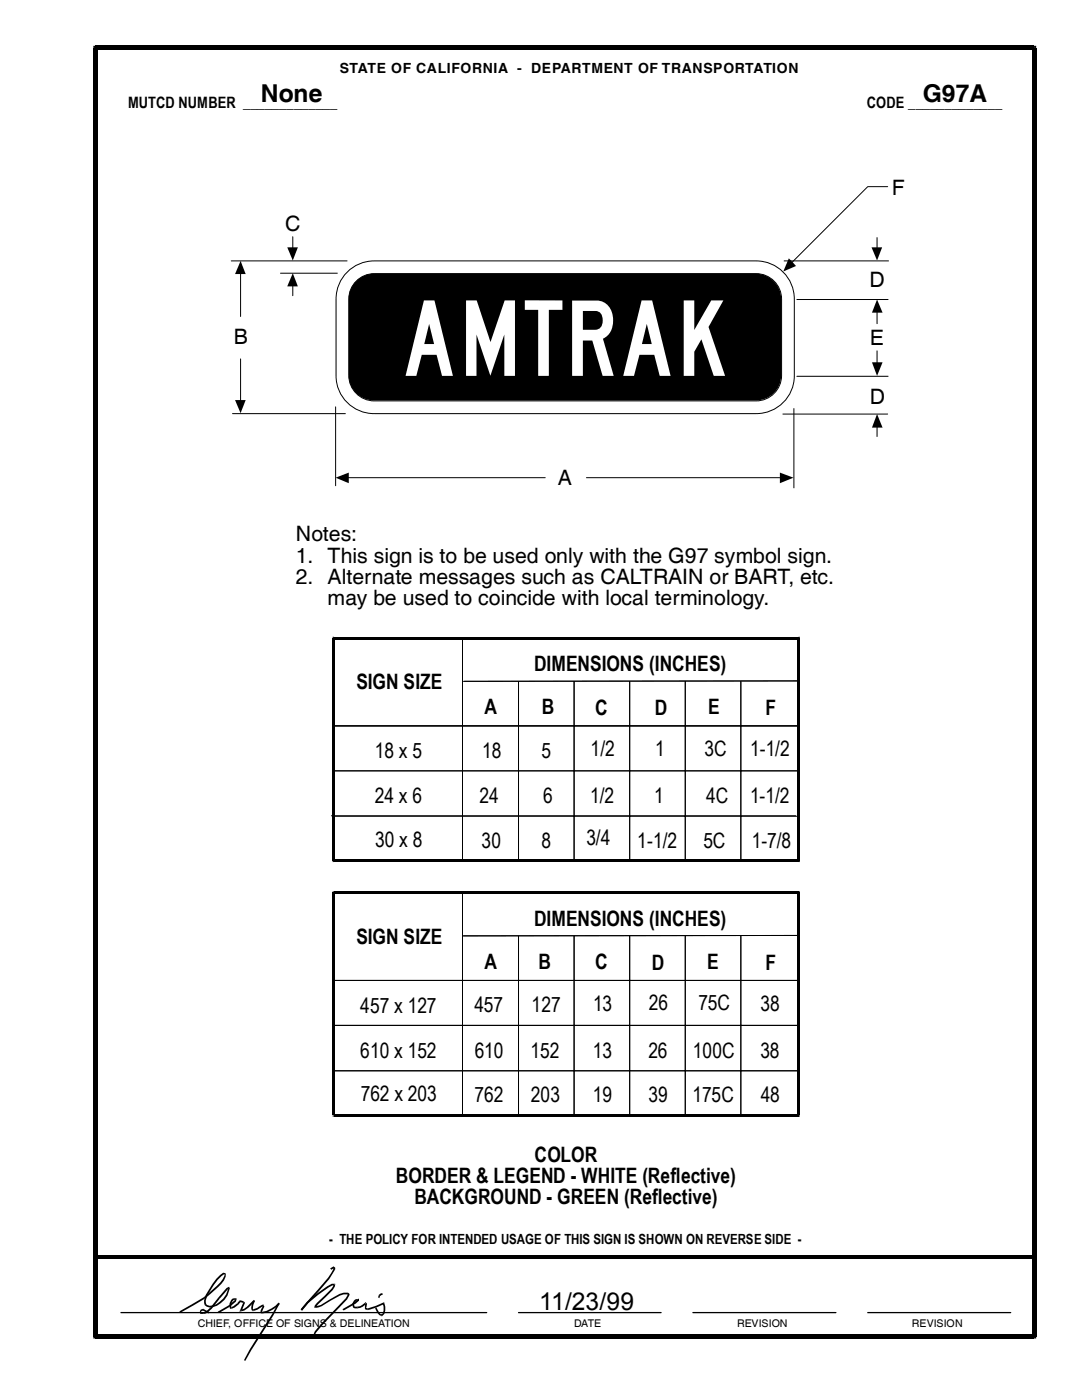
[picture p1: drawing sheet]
<svg xmlns="http://www.w3.org/2000/svg" width="216mm" height="279mm" viewBox="0 0 216 279" stroke-linecap="round" stroke-linejoin="round" font-family="sans-serif">
<g fill="#000">
<path d="M18.6 9.1h.5v.9l.4-.4h-.9zM19 9.1h187.3v.9h-187.3zM206.3 9.1h.5v.5h-.9l.4 .4zM70.8 56.4a5.1 5.1 0 0 1 3.9-1.8h76.1a5.1 5.1 0 0 1 5.1 5v15.3a5 5 0 0 1-5.1 5h-76.1a5 5 0 0 1-5.1-5v-15.3a4.9 4.9 0 0 1 1.2-3.2zM66.4 127.1h.2v.5l.3-.3h-.5zM66.6 127.1h92.7v.5h-92.7zM159.3 127.1h.3v.2h-.5l.2 .3zM66.4 127.3h.5v44.5h-.5zM66.4 177.9h.2v.5l.3-.3h-.5zM66.6 171.5h92.7v.5h-92.7zM66.4 171.8h.5l-.3-.3v.5h-.2zM66.6 177.9h92.7v.5h-92.7z"/>
<path d="M159.1 127.3h.5v44.5h-.5zM159.3 177.9h.3v.2h-.5l.2 .3zM159.3 171.5l-.2 .3h.5v.2h-.3zM66.4 178.1h.5v44.5h-.5zM66.6 222.3h92.7v.5h-92.7zM66.4 222.6h.5l-.3-.3v.5h-.2zM159.1 178.1h.5v44.5h-.5zM159.3 222.3l-.2 .3h.5v.2h-.3zM19.1 250.5h187.2v.7h-187.2zM44.8 254.2h.2a3.4 3.4 0 0 1-1.5 2.7l-2.6 2.3-.3-.3a14.3 14.3 0 0 0 4.2-4.3zM40.6 258.9l.3 .3zM43.6 258.9l.3 .3-1.7 2-.7 .7-.8 .3-.1-.2 .6-.4 .8-.7z"/>
<path d="M43.6 258.9l.3 .3zM43.9 254.4l.6-.4 .5 .1v.2h-.2a10.1 10.1 0 0 0-3.7 5.2v.8h-.3l-.1-.8a12.9 12.9 0 0 1 3.2-5.1zM44.8 254.2h.2v-.1v.2zM45.2 257l.5-.2 .2 .4h-.3l.1-.2-1.8 2.2-.3-.3zM45.6 257.1l.3 .1-.1 .1zM46.1 259.4l.3-.2 .4-.1 .2 .2-.6 .4-.3 .5v1h-.2l-.1-1.1zM46.8 259.1l.2 .2h-.3l.3-.2zM47.8 259.6l.1-.1-.1 .3h.2zM47.9 259.5l.7 .2-.1 .3-.7-.2zM48.6 259.7l.1 .1-.3 .2zM48.7 259.8l.2 .3-.6 1.4h-.4l.5-1.5zM50.5 259.5l.4 .1-.4-.1 .3 .3z"/>
<path d="M50.5 259.5l.4 .1-.4 1.4 .1 .4-.2 .2a1.7 1.7 0 0 1 .1-2.1zM65.9 253.2l.6-.5 .4 .3v.3h-.4v-.3l.1 .1-.5 .3zM66.7 256.2h.2v.2h-.4l.2 .1zM66.5 253.2l.4 .1-1.2 2-5.4 6.2-.3-.2 5.4-6.3zM66.5 253.2l.4 .1zM66.5 256.4h.4l-.1 .4-.4 .7-2.9 2.8-.4 .6h-.4l.1-.4 .4-.5 2.9-2.8zM69.4 258l-.1 .3zM69.4 258l.4 .4-.5 .9-2.1 2.2a20.3 20.3 0 0 0-4.4 4.9l-.2-.1 .2-.6 1.5-1.8 4.7-4.8 .4-.7zM71.2 259.2h.2l.1 .3zM70.6 259.6l.6-.4 .3 .3a.93 .93 0 0 0-.8 1.2l.6 .1v.3l-.9-.2-.1-.7zM75.6 258.4l.3 .2-.2 .5-.3-.2zM75.6 258.4l.7-.3 .1 .3-.5 .3z"/>
<path d="M75.6 258.4l.3 .3zM76.5 259.9l.1-.1 .1 .3-.3 .1 .2 .1zM18.6 9.6h.9v257.1h-.9zM19 266.3h187.3v.8h-187.3zM18.6 266.7h.9l-.4-.4v.8h-.5zM35.8 261.7l4.8-2.8 .3 .3-5 2.8zM40.6 261.2l1.1 .6v.3l-1.2-.6zM40.6 261.2l-.1 .3zM40 261.4l.6-.2v.3l-.5 .2 .1 .3h.4v.2h-.6l-.1-.5zM40.6 262l.1 .2zM40.8 260.3l.3-.1v.1zM41.1 260.2a1.55 1.55 0 0 0 2.1 .1 4.8 4.8 0 0 0 2.4-3.2l.2 .2a4.5 4.5 0 0 1-4 3.6l-.6-.1-.4-.4z"/>
<path d="M43.4 261.8l2.2-1.3 .3 .3-2.2 1.2zM46.7 259.3l.3-.2 .2 .1-.1 .6-1.2 1-.3-.3 1.4-1.2zM45.6 260.5l.3 .3zM46.1 260.9l.1 .3h-.1zM46.1 260.9l1.2-.8 .3 .2-1.4 .9zM47.8 259.6l.2 .2-.4 .5-.3-.2zM47.3 260.1l.3 .2zM47.9 261.5h.4l-.2-.1 .1 .3-.4 .1zM48.1 261.4l.6-.2 .8-.6 .1 .3-.8 .6-.6 .2zM49.4 260.7l1.1-1.2 .3 .3-1.2 1.1zM49.4 260.7l.1-.1 .1 .3zM50.5 261.3l.1 .3-.1 .1z"/>
<path d="M50.5 261.3l2-1 .1 .4-1.2 .7-.8 .2zM52.3 261.8l-.1 .3zM52.3 261.8a5.6 5.6 0 0 0 3.2-1.8l.3 .3a6.1 6.1 0 0 1-3.5 1.8zM52.5 260.3l.2 .2-.4 .1 .3 .1zM52.3 260.6l.4-.1v.3l-.5 1v.3l-.2-.1v-.4l.4-.8zM55.5 260l.3 .3zM55.5 260l.3 .2-1.3 2.4-4.4 6.9-1.2 2.1-.2-.2 1.2-2.2 4.4-6.9zM61.2 259.8l2-1.7 2.1-1.4 .9-.5h.5v.3h-.4a21.4 21.4 0 0 0-6 5l-.3-.2zM60 261.3l.3 .2zM62.9 260.7v.3h-.2v-.1h.4zM62.9 260.7l1.1-.3 3.7-2.2 .9-.2h.8v.3h-.8l-.8 .3-3.6 2.1-1.3 .3zM68.3 261.3l2.4-1.4 .7-.6 .2 .1-.2 .1v-.3h.2v.4l-.6 .6-2.4 1.3z"/>
<path d="M71.3 260.8l.5-.1 1-.7 .3 .3-1.2 .7-.6 .1zM71.3 260.8v.3zM72.8 260l.2-.2 .1 .2-.3 .3h.3zM73.1 260l.1 .2-.1 .8 .3 .1-.1 .4-.5-.2 .1-1.1-.1 .1zM73.4 261.1l.1 .4h-.2zM73.4 261.1l3.1-1.2 .1 .4-1.5 .6-1.6 .6zM74.8 261.1l.3-.2 .8 1.3 .4 .2-.2 .2-.4-.1-.4-.5zM76 262.4h.3l-.2 .2 .1 .1 .1-.1zM76.4 260.2l.3-.1a2.24 2.24 0 0 1-.4 2.5l-.3-.2a1.81 1.81 0 0 0 .4-2.2zM205.9 9.6h.9v257.1h-.9zM206.3 266.3l-.4 .4h.9v.4h-.5z"/>
</g>
<g fill="none" stroke="#000" stroke-width=".2">
<path d="M177.1 37.3h-4l-15.1 15.1M46.1 52.1h23.2M48 54.5v8.7M56 54.5h11.3M58.4 47.2v2.3M58.4 57v2M68.9 54.7a7.6 7.6 0 0 1 5.8-2.6h76.2a7.6 7.6 0 0 1 7.6 7.6v15.3a7.6 7.6 0 0 1-7.6 7.5h-76.2a7.6 7.6 0 0 1-7.6-7.5v-15.3a7.6 7.6 0 0 1 1.8-5zM70.8 56.4a5.1 5.1 0 0 1 3.9-1.8h76.2a5.1 5.1 0 0 1 5.1 5.1v15.2a5.1 5.1 0 0 1-5.1 5.1h-76.2a5.1 5.1 0 0 1-5.1-5.1v-15.2a5.1 5.1 0 0 1 1.2-3.3zM156.5 52.1h20.8M159 59.8h18.2M175 47.4v2.1M48 71.6v8.4"/>
<path d="M159 75.1h18.2M175 62.2v2.4M175 70v2.5M46.4 82.5h22.5M67 81.2v15.7M69.4 95.3h39.4M117 95.3h38.9M156.2 82.6h20.9M158.4 81.5v15.9M175 85.2v1.9M92.3 127.3v44.4M103.5 136.1v35.6"/>
<path d="M114.6 136.1v35.6M125.6 136.1v35.6M136.7 136.1v35.6M147.8 136.1v35.6M159.5 135.9l-67 .1M66.7 144.9h92.6M66.7 153.8h92.6M66.1 162.8h92.7M66.7 162.9h92.6M92.3 178.1v44.4M66.7 195.7h92.6M103.5 186.9v35.6"/>
<path d="M114.6 186.9v35.6M125.6 186.9v35.6M136.7 186.9v35.6M147.8 186.9v35.6M159.3 186.7l-66.8 .1M66.7 204.6h92.6M66.7 213.7h92.6"/>
</g>
<g fill="#000">
<path d="M48 52.1l1 2.6h-2.1z" fill-rule="evenodd"/>
<path d="M57.3 49.4h2.1l-1 2.6z" fill-rule="evenodd"/>
<path d="M58.4 54.5l1 2.7h-2.1z" fill-rule="evenodd"/>
<path d="M157.4 51.6l1.4 1.5-2.5 1.1z" fill-rule="evenodd"/>
<path d="M173.9 49.4h2.1l-1 2.6z" fill-rule="evenodd"/>
<path d="M46.9 79.8h2.1l-1 2.7z" fill-rule="evenodd"/>
<path d="M175 59.8l1.1 2.6h-2.1z" fill-rule="evenodd"/>
<path d="M174 72.3h2.1l-1.1 2.7z" fill-rule="evenodd"/>
<path d="M67 95.3l2.6-1v2.1z" fill-rule="evenodd"/>
<path d="M155.6 94.3l2.7 1-2.7 1.1z" fill-rule="evenodd"/>
<path d="M175 82.6l1.1 2.7h-2.1z" fill-rule="evenodd"/>
</g>
<path d="M19.1 151v.4z" fill="none" stroke="#e62324" stroke-width=".2"/>
<path d="M24.1 262h73M103.5 262h28.4M138.3 262h28.5M173.1 262h28.6" fill="none" stroke="#000" stroke-width=".25"/>
<text font-size="22.6" fill="#fff" x="80.2" y="75">AMTRAK</text>
<g font-size="4.9">
<text x="52.1" y="20.4">None</text>
<text x="184.1" y="20.3">G97A</text>
<text x="107.6" y="261.5">11/23/99</text>
</g>
<g font-size="4.2">
<text x="178" y="38.9">F</text>
<text x="56.9" y="46.1">C</text>
<text x="173.5" y="57.3">D</text>
<text x="46.7" y="68.7">B</text>
<text x="173.6" y="68.8">E</text>
<text x="173.6" y="80.6">D</text>
<text x="111.3" y="96.9">A</text>
<text x="59" y="108">Notes:</text>
<text x="59" y="112.3">1. This sign is to be used only with the G97 symbol sign.</text>
<text x="59" y="116.5">2. Alternate messages such as CALTRAIN or BART, etc.</text>
<text x="65.4" y="120.7">may be used to coincide with local terminology.</text>
<text x="71.1" y="137.5">SIGN SIZE</text>
<text x="106.6" y="133.9">DIMENSIONS (INCHES)</text>
<text x="96.7" y="142.6">A</text>
<text x="108.1" y="142.6">B</text>
<text x="118.8" y="142.7">C</text>
<text x="130.6" y="142.7">D</text>
<text x="141.3" y="142.6">E</text>
<text x="152.7" y="142.7">F</text>
<text x="74.8" y="151.3">18 x 5</text>
<text x="96.2" y="151.2">18</text>
<text x="108" y="151.2">5</text>
<text x="117.9" y="150.9">1/2</text>
<text x="130.7" y="150.8">1</text>
<text x="140.5" y="150.8">3C</text>
<text x="149.7" y="150.9">1-1/2</text>
<text x="74.8" y="160.3">24 x 6</text>
<text x="95.7" y="160.3">24</text>
<text x="108.4" y="160.3">6</text>
<text x="117.8" y="160.3">1/2</text>
<text x="130.6" y="160.3">1</text>
<text x="140.9" y="160.3">4C</text>
<text x="149.7" y="160.3">1-1/2</text>
<text x="74.8" y="169">30 x 8</text>
<text x="96.1" y="169.2">30</text>
<text x="108" y="169.2">8</text>
<text x="117" y="168.6">3/4</text>
<text x="127.2" y="169.2">1-1/2</text>
<text x="140.4" y="169.2">5C</text>
<text x="150" y="169.2">1-7/8</text>
<text x="106.6" y="184.7">DIMENSIONS (INCHES)</text>
<text x="71.1" y="188.3">SIGN SIZE</text>
<text x="96.7" y="193.4">A</text>
<text x="107.4" y="193.4">B</text>
<text x="118.8" y="193.5">C</text>
<text x="130" y="193.5">D</text>
<text x="141.1" y="193.4">E</text>
<text x="152.7" y="193.5">F</text>
<text x="71.9" y="202.1">457 x 127</text>
<text x="94.7" y="202">457</text>
<text x="106.1" y="202">127</text>
<text x="118.4" y="201.7">13</text>
<text x="129.5" y="201.6">26</text>
<text x="139.4" y="201.6">75C</text>
<text x="151.7" y="201.7">38</text>
<text x="71.9" y="211.1">610 x 152</text>
<text x="94.7" y="211.1">610</text>
<text x="105.8" y="211.1">152</text>
<text x="118.3" y="211.1">13</text>
<text x="129.4" y="211.1">26</text>
<text x="138.3" y="211.1">100C</text>
<text x="151.7" y="211.1">38</text>
<text x="72" y="219.8">762 x 203</text>
<text x="94.7" y="220">762</text>
<text x="105.9" y="220">203</text>
<text x="118.3" y="220">19</text>
<text x="129.4" y="220">39</text>
<text x="138.2" y="220">175C</text>
<text x="151.8" y="220">48</text>
<text x="106.7" y="231.8">COLOR</text>
<text x="79" y="236.1">BORDER &amp; LEGEND - WHITE (Reflective)</text>
<text x="82.7" y="240.3">BACKGROUND - GREEN (Reflective)</text>
</g>
<g font-size="3.1">
<text x="25.6" y="21.5">MUTCD NUMBER _____________</text>
<text x="173" y="21.5">CODE _____________</text>
</g>
<g font-size="2.8">
<text x="67.8" y="14.5">STATE OF CALIFORNIA - DEPARTMENT OF TRANSPORTATION</text>
<text x="65.7" y="248.2">- THE POLICY FOR INTENDED USAGE OF THIS SIGN IS SHOWN ON REVERSE SIDE -</text>
</g>
<g font-size="2.1">
<text x="39.5" y="264.8">CHIEF, OFFICE OF SIGNS &amp; DELINEATION</text>
<text x="114.6" y="264.8">DATE</text>
<text x="147.1" y="264.8">REVISION</text>
<text x="181.9" y="264.8">REVISION</text>
</g>
</svg>
